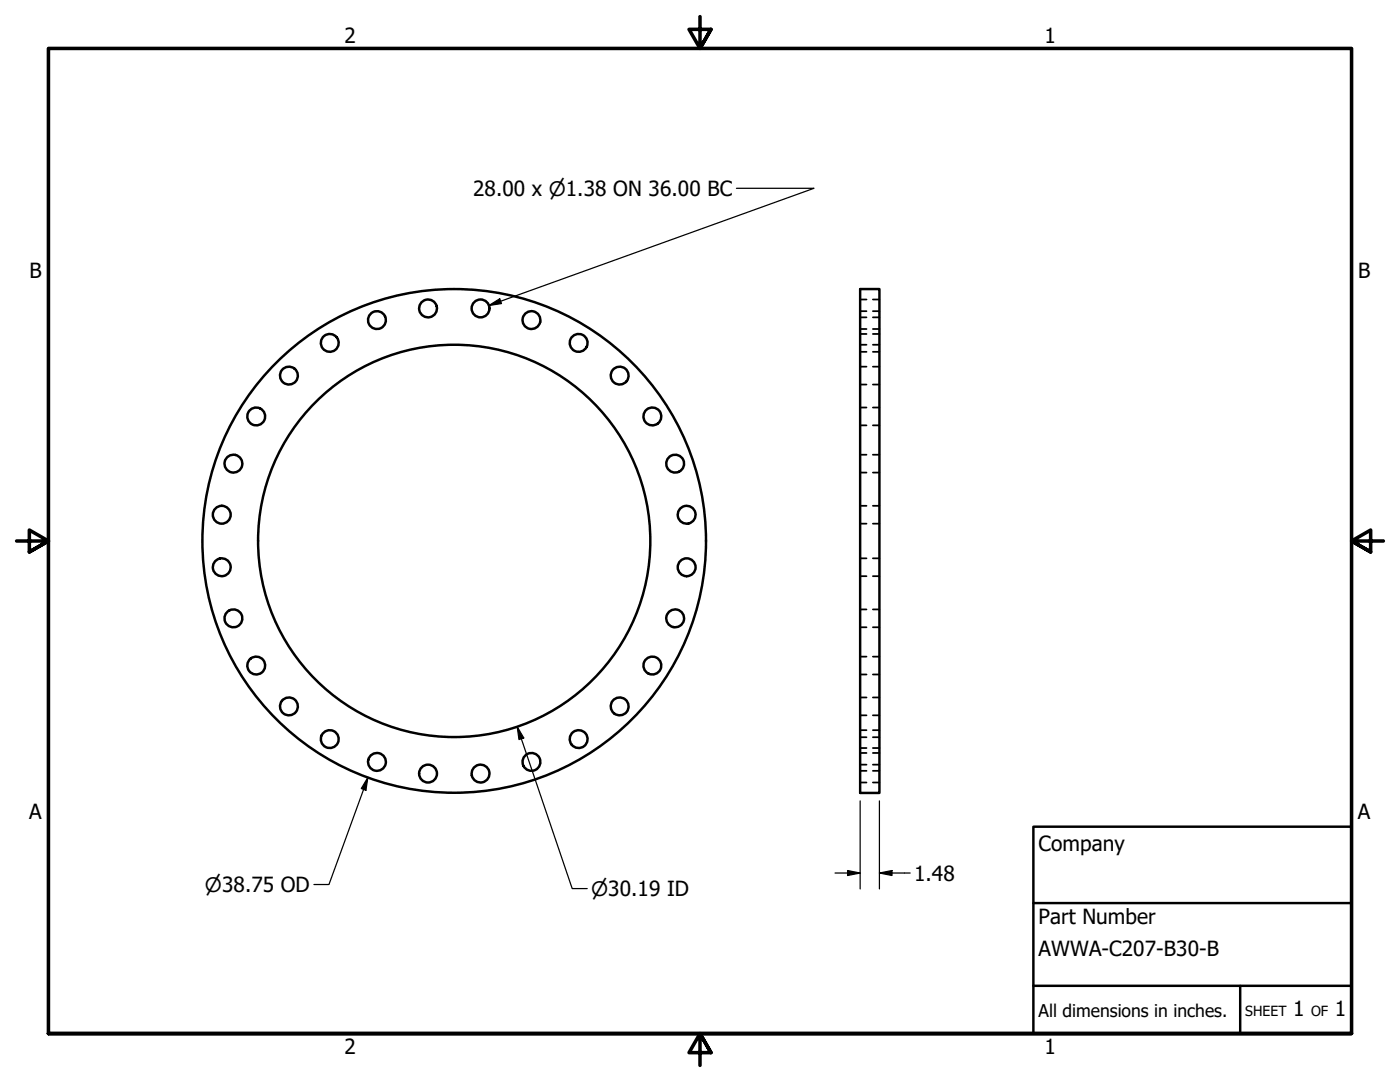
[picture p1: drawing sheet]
<svg xmlns="http://www.w3.org/2000/svg" width="279mm" height="216mm" viewBox="0 0 279 216" stroke-linecap="round" stroke-linejoin="round" font-family="sans-serif">
<!-- layer: Visible (ANSI) -->
<g fill="none" stroke="#000" stroke-width=".49">
<path d="M171.7 57.7h3.8v100.5h-3.8z"/>
<circle cx="57.7" cy="74.9" r="1.78"/>
<circle cx="65.8" cy="68.4" r="1.78"/>
<circle cx="75.2" cy="63.9" r="1.78"/>
<circle cx="85.4" cy="61.5" r="1.78"/>
<circle cx="95.9" cy="61.5" r="1.78"/>
<circle cx="106.1" cy="63.9" r="1.78"/>
<circle cx="115.5" cy="68.4" r="1.78"/>
<circle cx="123.7" cy="74.9" r="1.78"/>
<circle cx="46.6" cy="92.5" r="1.78"/>
<circle cx="51.1" cy="83.1" r="1.78"/>
<circle cx="130.2" cy="83.1" r="1.78"/>
<circle cx="134.7" cy="92.5" r="1.78"/>
<circle cx="44.3" cy="102.7" r="1.78"/>
<circle cx="44.3" cy="113.2" r="1.78"/>
<circle cx="90.6" cy="107.9" r="50.3"/>
<circle cx="90.7" cy="107.9" r="39.1"/>
<circle cx="137" cy="102.7" r="1.78"/>
<circle cx="137" cy="113.2" r="1.78"/>
<circle cx="46.6" cy="123.4" r="1.78"/>
<circle cx="51.1" cy="132.8" r="1.78"/>
<circle cx="130.2" cy="132.8" r="1.78"/>
<circle cx="134.7" cy="123.4" r="1.78"/>
<circle cx="57.7" cy="141" r="1.78"/>
<circle cx="65.8" cy="147.5" r="1.78"/>
<circle cx="75.2" cy="152" r="1.78"/>
<circle cx="85.4" cy="154.4" r="1.78"/>
<circle cx="95.9" cy="154.4" r="1.78"/>
<circle cx="106.1" cy="152" r="1.78"/>
<circle cx="115.5" cy="147.5" r="1.78"/>
<circle cx="123.7" cy="141" r="1.78"/>
</g>
<!-- layer: Hidden (ANSI) -->
<g fill="none" stroke="#000" stroke-width=".35">
<path d="M171.7 59.8h1.2M174.2 59.8h1.3M171.7 68.8h1.2M171.7 65.7h1.2M171.7 62.1h1.2M171.7 70.2h1.2M171.7 66.6h1.2M171.7 76.7h1.2M171.7 73.2h1.2M171.7 63.3h1.2M174.2 68.8h1.3M174.2 65.7h1.3"/>
<path d="M174.2 62.1h1.3M174.2 70.2h1.3M174.2 66.6h1.3M174.2 76.7h1.3M174.2 73.2h1.3M174.2 63.3h1.3M171.7 84.9h1.2M171.7 81.3h1.2M171.7 94.3h1.2M171.7 90.7h1.2M174.2 84.9h1.3M174.2 81.3h1.3"/>
<path d="M174.2 94.3h1.3M174.2 90.7h1.3M171.7 104.5h1.2M171.7 100.9h1.2M171.7 115h1.2M171.7 111.4h1.2M174.2 104.5h1.3M174.2 100.9h1.3M174.2 115h1.3M174.2 111.4h1.3M171.7 125.2h1.2M171.7 121.6h1.2"/>
<path d="M171.7 134.6h1.2M171.7 131h1.2M171.7 139.2h1.2M174.2 125.2h1.3M174.2 121.6h1.3M174.2 134.6h1.3M174.2 131h1.3M174.2 139.2h1.3M171.7 147.1h1.2M171.7 142.7h1.2M171.7 149.3h1.2M171.7 145.7h1.2"/>
<path d="M171.7 153.8h1.2M171.7 150.2h1.2M171.7 156.1h1.2M171.7 152.6h1.2M174.2 147.1h1.3M174.2 142.7h1.3M174.2 149.3h1.3M174.2 145.7h1.3M174.2 153.8h1.3M174.2 150.2h1.3M174.2 156.1h1.3M174.2 152.6h1.3"/>
</g>
<!-- layer: Border (ANSI) -->
<path d="M139.7 3.3v6.4l-2.2-3.8h4.4l-2.2 3.8 2.2-3.8M3.3 107.9h6.4l-3.8-2.1v4.3l3.8-2.2-3.8 2.2M276.1 107.9h-6.4l3.8-2.1v4.3l-3.8-2.2 3.8 2.2M9.7 206.2v-196.5h260v196.5h-260h260M141.9 210l-2.2-3.8 2.2 3.8h-4.4l2.2-3.8v6.4" fill="none" stroke="#000" stroke-width=".71"/>
<!-- layer: Title (ANSI) -->
<path d="M206.2 165h63.5v41.2h-63.5zM206.2 196.7h63.5M206.2 180.2h63.5M247.5 196.7v9.5" fill="none" stroke="#000" stroke-width=".49"/>
<!-- layer: Dimension (ANSI) -->
<path d="M147 37.6h15.5l-64.9 23.4M97.6 61l2.1-1.4 .4 1zM73.4 155.2l-.4 2.5-.9-.4zM73.4 155.2l-7.7 21.3h-3M103.2 145l1.3 2.2-.9 .4zM103.2 145l11 32.3h3M171.7 159.8v17.6M175.5 159.8v17.6M166.7 174.2h5M169.2 173.7l2.5 .5-2.5 .5zM175.5 174.2l2.5-.5v1zM175.5 174.2h6.1" fill="none" stroke="#000" stroke-width=".25"/>
<g fill="#000">
<path d="M97.6 61l2.1-1.4 .4 1z" fill-rule="evenodd"/>
<path d="M73.4 155.2l-.4 2.5-.9-.4z" fill-rule="evenodd"/>
<path d="M103.2 145l1.3 2.2-.9 .4z" fill-rule="evenodd"/>
<path d="M169.2 173.7l2.5 .5-2.5 .5z" fill-rule="evenodd"/>
<path d="M175.5 174.2l2.5-.5v1z" fill-rule="evenodd"/>
</g>
<g font-size="4.2">
<text x="68.7" y="8.6">2</text>
<text x="208.4" y="8.6">1</text>
<text x="94.4" y="39.1">28.00 x ⌀1.38 ON 36.00 BC</text>
<text x="5.9" y="55.5">B</text>
<text x="271" y="55.5">B</text>
<text x="5.8" y="163.4">A</text>
<text x="271" y="163.4">A</text>
<text x="207.3" y="169.8">Company</text>
<text x="182.4" y="175.7">1.48</text>
<text x="207.3" y="184.4">Part Number</text>
<text x="207.3" y="190.7">AWWA-C207-B30-B</text>
<text x="258.1" y="202.8">1</text>
<text x="266.4" y="202.8">1</text>
<text x="68.7" y="210.3">2</text>
<text x="208.4" y="210.3">1</text>
</g>
<g font-size="4">
<text x="40.9" y="177.9">⌀38.75 OD</text>
<text x="118" y="178.8">⌀30.19 ID</text>
</g>
<text font-size="3.5" x="207.3" y="202.9">All dimensions in inches.</text>
<g font-size="2.8">
<text x="248.5" y="202.8">SHEET</text>
<text x="261.7" y="202.8">OF</text>
</g>
</svg>
